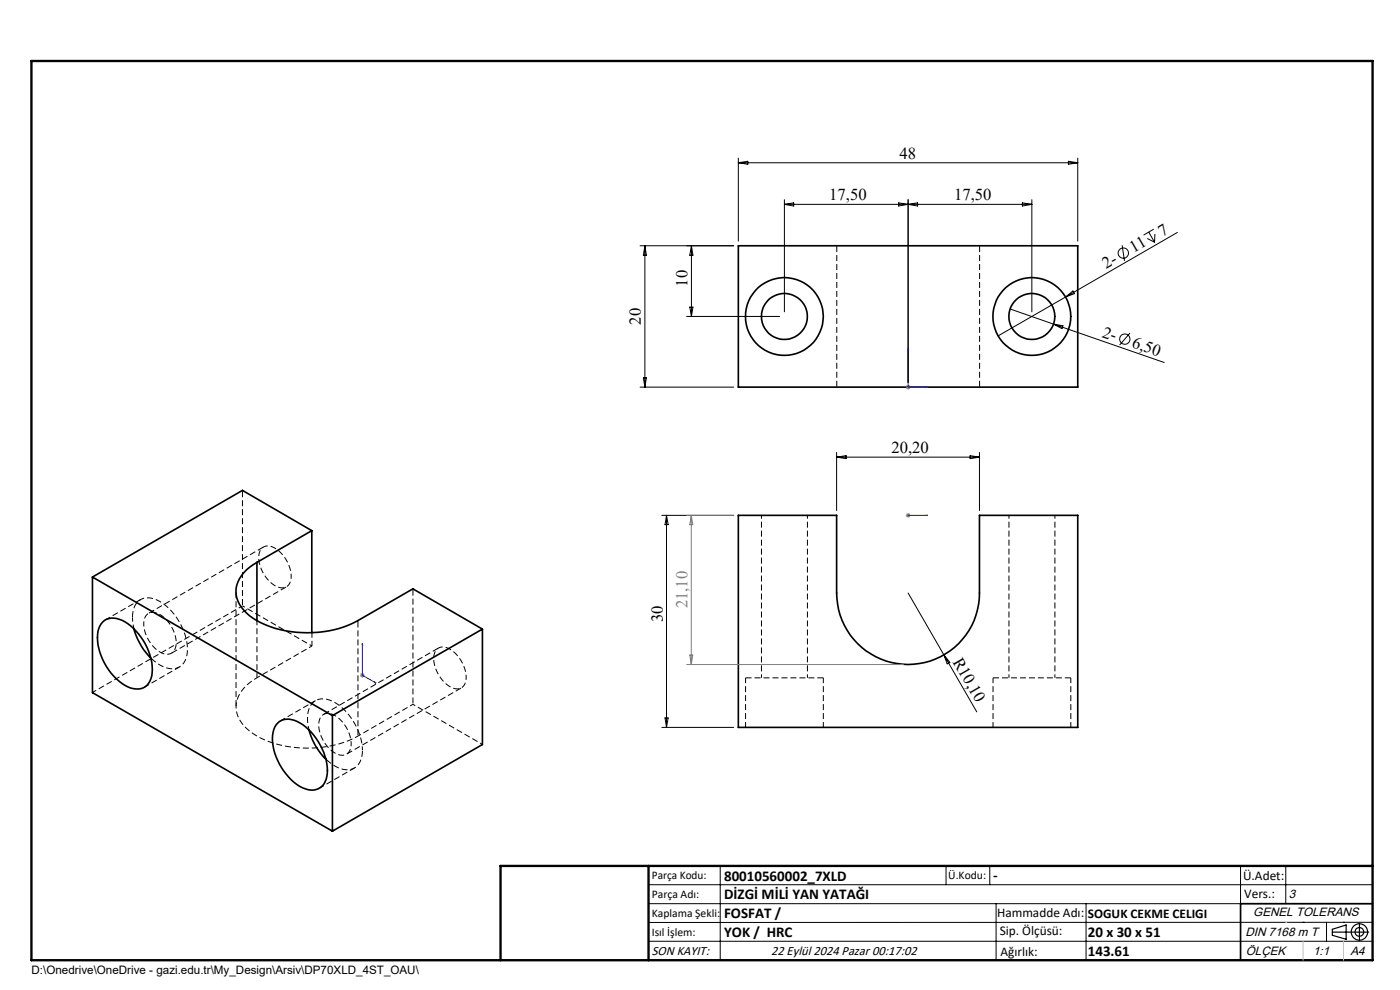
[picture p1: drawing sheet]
<svg xmlns="http://www.w3.org/2000/svg" width="297mm" height="210mm" viewBox="0 0 297 210" stroke-linecap="round" stroke-linejoin="round" font-family="sans-serif">
<path d="M174.7 143.8h-16.5M227.2 143.8h-16.5" fill="none" stroke="#000" stroke-width=".21" stroke-dasharray="1.3 .6" stroke-linecap="butt"/>
<path d="M158.2 143.8v10.5M174.7 154.3v-10.5M210.7 143.8v10.5M227.2 154.3v-10.5" fill="none" stroke="#000" stroke-width=".21" stroke-dasharray="1.3 .6" stroke-dashoffset=".1" stroke-linecap="butt"/>
<path d="M161.5 109.3v34.5M214 109.3v34.5M76.9 159.1a12.7 12.7 0 0 0-6.5-10.4 3.4 3.4 0 0 0-5.1 3v1.4l.2 1.7M171.3 143.8v-34.5M223.8 143.8v-34.5" fill="none" stroke="#000" stroke-width=".21" stroke-dasharray="1.3 .6" stroke-dashoffset=".5" stroke-linecap="butt"/>
<g fill="none" stroke="#000" stroke-width=".35">
<path d="M156.6 52.1h72v30h-72zM54.5 119.3a7.6 7.6 0 0 0-4.4 6.2 7.6 7.6 0 0 0 4.4 6.1 23.5 23.5 0 0 0 21.4 0l11.7-6.7 14.7 8.5M54.5 119.3v12.3M66.1 112.6l-14.7-8.6-31.8 18.4M66.1 112.6l-11.6 6.7M66.1 112.6v21.6M156.6 109.3h20.9v16.5a15.2 15.2 0 0 0 15.1 15.2 15.2 15.2 0 0 0 15.2-15.2v-16.5h20.8v45h-72zM19.6 122.4l50.9 29.4M19.6 122.4v24.5l50.9 29.4M21.8 132a3.5 3.5 0 0 1 4.1-.4 12.3 12.3 0 0 1 6.3 11.7 3.2 3.2 0 0 1-4.5 2.6 12.1 12.1 0 0 1-6.9-12l.4-1.1zM28.4 133.4a14.8 14.8 0 0 0 3.6 6.2M102.3 133.4l-31.8 18.4"/>
<path d="M102.3 133.4v24.5l-31.8 18.4M58.9 153.4a3.7 3.7 0 0 1 4.7-.1 12.7 12.7 0 0 1 5.8 10.8 3.4 3.4 0 0 1-5.2 3 12.6 12.6 0 0 1-6.4-11.1l.1-.6a3.5 3.5 0 0 1 1-2zM65.5 154.8a13.5 13.5 0 0 0 3.6 6.2M70.5 151.8v24.5M291.2 191.7h-28v12"/>
<circle cx="166.4" cy="67.1" r="4.9"/>
<circle cx="166.4" cy="67.1" r="8.3"/>
<circle cx="218.9" cy="67.1" r="4.9"/>
<circle cx="218.9" cy="67.1" r="8.3"/>
</g>
<path d="M177.5 82.1v-30M207.8 82.1v-30M55.9 116l-24.4 14.1M32 139.6a6.2 6.2 0 0 0 5.4 2.2 3.7 3.7 0 0 0 2.4-4.1 12.7 12.7 0 0 0-6.5-10.4 3.4 3.4 0 0 0-5.2 3v.7M36.4 138.6l24.4-14.1M93 137.5l-24.4 14M73.5 160l24.4-14.1" fill="none" stroke="#000" stroke-width=".21" stroke-dasharray="1.3 .6" stroke-dashoffset="-.1" stroke-linecap="butt"/>
<path d="M51.4 104v24.5M50.1 125.5v24.5M75.9 156.1v-24.5M87.6 149.4v-24.5M69.1 161a6.2 6.2 0 0 0 5.4 2.2 3.7 3.7 0 0 0 2.4-4.1" fill="none" stroke="#000" stroke-width=".21" stroke-dasharray="1.3 .6" stroke-dashoffset="-.2" stroke-linecap="butt"/>
<path d="M30.5 132.3a2.07 2.07 0 0 1 .9-2.1 2.07 2.07 0 0 1 2.3 0 7.2 7.2 0 0 1 3.6 7.1 1.95 1.95 0 0 1-3.1 1.1 7.5 7.5 0 0 1-3.7-6.1M51.4 128.5l14.8 8.5M61.8 122.2a7 7 0 0 0-4.6-6.4 2.01 2.01 0 0 0-2.3 2.5 7 7 0 0 0 4.6 6.4 2.01 2.01 0 0 0 2.3-2.5M74.5 157.8a7 7 0 0 0-4.6-6.5 2.01 2.01 0 0 0-2.3 2.5 7 7 0 0 0 4.6 6.4 2.01 2.01 0 0 0 2.3-2.4M87.6 149.4l14.7 8.5M98.9 143.7a7 7 0 0 0-4.6-6.4 2.01 2.01 0 0 0-2.3 2.4 7 7 0 0 0 4.6 6.4 2.01 2.01 0 0 0 2.3-2.4" fill="none" stroke="#000" stroke-width=".21" stroke-dasharray="1.3 .6" stroke-dashoffset=".7" stroke-linecap="butt"/>
<path d="M66.2 137l-11.7 6.8M54.5 143.8a7.3 7.3 0 0 0-4.4 6.8 8.5 8.5 0 0 0 5.3 6 23.9 23.9 0 0 0 20.5-.5M75.9 156.1l11.7-6.7" fill="none" stroke="#000" stroke-width=".21" stroke-dasharray="1.3 .6" stroke-dashoffset=".6" stroke-linecap="butt"/>
<path d="M28.1 131l.3 2.4M19.6 146.9l31.8-18.4" fill="none" stroke="#000" stroke-width=".21" stroke-dasharray="1.3 .6" stroke-dashoffset=".4" stroke-linecap="butt"/>
<path d="M29.8 127.2l-7.4 4.3M66.2 137v-2.8M30.6 145.8l7.5-4.3M66.9 148.6l-7.4 4.3M67.8 167.2l7.4-4.3" fill="none" stroke="#000" stroke-width=".21" stroke-dasharray="1.3 .6" stroke-dashoffset=".2" stroke-linecap="butt"/>
<path d="M54.5 143.8v-12.2" fill="none" stroke="#000" stroke-width=".21" stroke-dasharray="1.3 .6" stroke-dashoffset=".3" stroke-linecap="butt"/>
<g fill="none" stroke="#000" stroke-width=".21">
<path d="M156.6 33.5v17.6M156.6 34.5h72M156.6 34.5l2-.3v.6zM226.7 34.2l1.9 .3-1.9 .3zM228.6 33.5v17.6M135.8 52.1h19.8M136.8 52.1l.3 2h-.6zM136.8 52.1v30M146.7 52.1v15M146.7 52.1l.3 2h-.7zM166.4 42.4v23.7M166.4 43.3l2-.3v.7z"/>
<path d="M190.6 43l2.1 .3-2.1 .4zM192.7 43.3l2-.3v.7zM192.7 42.4v38.7M216.9 43l2 .3-2 .4zM218.9 42.4v23.7M218.9 43.3h-52.5M238.1 52l.4 3.3M243.4 50.6l1.5 .8M243.7 49.2l1.2 2.2M244.8 48.6l-2.2 1.3M245 49.6l-.1 1.8M249.8 49.3l-23.7 13.7"/>
<path d="M145.7 67.1h19.7M146.3 65.1h.7l-.3 2zM214.3 65.5l9.2 3.2M223.5 68.7l23.5 8.2M223.5 68.7l2 .4-.2 .6zM226.1 63l-14.4 8.3M226.1 63l1.5-1.3 .3 .6zM239.7 70.7l-2.2 2.5M135.8 82.1h19.8M136.5 80.1h.6l-.3 2zM177.5 96v12.3M177.5 97h30.3"/>
<path d="M177.5 97l2-.3v.6zM205.8 96.7l2 .3-2 .3zM207.8 96v12.3M140.4 109.3h15.2M141.4 109.3v45M141.4 109.3l.3 2h-.6zM192.7 125.8l14.5 25.2M200.2 138.9l1.3 1.6-.6 .3zM140.4 154.3h15.2M141.1 152.3h.6l-.3 2zM137.6 187.7h153.6M137.6 191.7h153.6"/>
<path d="M137.6 199.7h153.6M152.8 183.7v20M200.7 183.7v4M210 183.7v4M211.3 191.7v12M230.4 191.7v12M263.2 183.7v20M272.8 183.7v8M276.4 195.6h.1M281.4 195.6v4.1M285 195.6h.1M291.2 195.6l-153.6 .1"/>
<circle cx="238.3" cy="53.7" r="1.09"/>
<circle cx="238.6" cy="71.9" r="1.08"/>
</g>
<g fill="none" stroke="#000" stroke-width=".25">
<path d="M282.6 197.7h7.8M282.6 197.1l3-.9v3l-3-.8zM288.4 195.8v3.8M106.2 203.7h185"/>
<circle cx="288.4" cy="197.7" r="1.74"/>
<circle cx="288.4" cy="197.7" r=".93"/>
</g>
<path d="M192.7 73.8v8.3h4.1M192.7 73.8l.1 .4h-.3zM196.4 82l.4 .1-.4 .1zM192.5 109.3h.3zM192.7 109.3h.1M192.7 109.3h4.1M196.8 109.3h-.4h.4M76.9 136.4v6.8l2.9 1.7M76.9 136.4v.4l-.1-.1zM79.5 144.7l.3 .2-.3-.1z" fill="none" stroke="#00f" stroke-width=".21"/>
<g fill="none" stroke="#808080" stroke-width=".21">
<path d="M192.2 82.1h.9M192.3 81.8l.7 .7M192.7 81.6v1M193 81.8l-.7 .7M145.7 109.3h9.9M146.6 109.3v31.7M146.6 109.3l.4 2h-.7zM192.2 109.3h.9M192.3 109l.7 .7M192.7 108.8v1M193 109l-.7 .7M146.3 139h.7l-.4 2z"/>
<path d="M76.4 143.2h1M76.5 142.9l.7 .7M76.9 142.7v1M77.2 142.9l-.7 .7M145.7 141h46"/>
</g>
<path d="M6.7 12.9h284.5v190.8h-284.5zM137.6 183.7v20M291.2 183.7h-185v20" fill="none" stroke="#000" stroke-width=".5"/>
<path d="M276.4 199.7v4M285 199.7v4" fill="none" stroke="#c0c0c0" stroke-width=".21"/>
<path d="M272.8 195.6h.1" fill="none" stroke="#c0c0c0" stroke-width=".25"/>
<g fill="#00f">
<path d="M196.4 109.3h.4zM192.5 109.3h.3z"/>
<path d="M79.5 144.7l.3 .2-.3-.1zM76.9 136.4v.4l-.1-.1z"/>
<path d="M196.4 82l.4 .1-.4 .1zM192.7 73.8l.1 .4h-.3z"/>
</g>
<g font-size="3.5">
<text x="190.8" y="33.7">48</text>
<text x="175.9" y="42.5">17,50</text>
<text x="202.4" y="42.5">17,50</text>
<text x="240.4" y="53.7" transform="rotate(-30 240.4 53.7)">11</text>
<text x="246.5" y="50.2" transform="rotate(-30 246.5 50.2)">7</text>
<text x="234.7" y="57.1" transform="rotate(-30 234.7 57.1)">2-</text>
<text x="145.8" y="60.8" transform="rotate(-90 145.8 60.8)">10</text>
<text x="136" y="68.9" transform="rotate(-90 136 68.9)">20</text>
<text x="233.7" y="71.4" transform="rotate(19 233.7 71.4)">2-</text>
<text x="240" y="73.6" transform="rotate(19 240 73.6)">6,50</text>
<text x="189.1" y="96.1">20,20</text>
<text x="140.6" y="132" transform="rotate(-90 140.6 132)">30</text>
<text x="202" y="140.4" transform="rotate(60 202 140.4)">R10,10</text>
</g>
<text font-size="3.5" fill="#808080" x="145.8" y="129.1" transform="rotate(-90 145.8 129.1)">21,10</text>
<g font-size="3.2">
<text x="153.6" y="186.8">80010560002_7XLD</text>
<text x="153.6" y="190.8">DİZGİ MİLİ YAN YATAĞI</text>
<text x="210.7" y="186.6">-</text>
<text x="153.6" y="194.8">FOSFAT /</text>
<text x="153.6" y="198.8">YOK / HRC</text>
<text x="230.8" y="198.7">20 x 30 x 51</text>
<text x="230.8" y="202.8">143.61</text>
</g>
<g font-size="2.8">
<text x="263.7" y="186.7">Ü.Adet:</text>
<text x="263.9" y="190.5">Vers.:</text>
<text x="211.5" y="194.5">Hammadde Adı:</text>
<text x="230.8" y="194.7">SOGUK CEKME CELIGI</text>
<text x="138.3" y="202.6">SON KAYIT:</text>
<text x="163.6" y="202.6">22 Eylül 2024 Pazar 00:17:02</text>
<text x="212.1" y="198.4">Sip. Ölçüsü:</text>
<text x="212.2" y="202.7">Ağırlık:</text>
</g>
<g font-size="2.6">
<text x="273.4" y="190.4">3</text>
<text x="265.9" y="194.4">GENEL TOLERANS</text>
<text x="264.2" y="198.5">DIN 7168 m T</text>
<text x="264.3" y="202.6">ÖLÇEK</text>
<text x="278.5" y="202.6">1:1</text>
<text x="286.5" y="202.6">A4</text>
</g>
<g font-size="2.5">
<text x="138.3" y="186.4">Parça Kodu:</text>
<text x="138.3" y="190.5">Parça Adı:</text>
<text x="201.2" y="186.5">Ü.Kodu:</text>
<text x="138.3" y="194.5">Kaplama Şekli:</text>
<text x="138.3" y="198.6">Isıl İşlem:</text>
<text x="6.7" y="206.7">D:\Onedrive\OneDrive - gazi.edu.tr\My_Design\Arsiv\DP70XLD_4ST_OAU\</text>
</g>
</svg>
